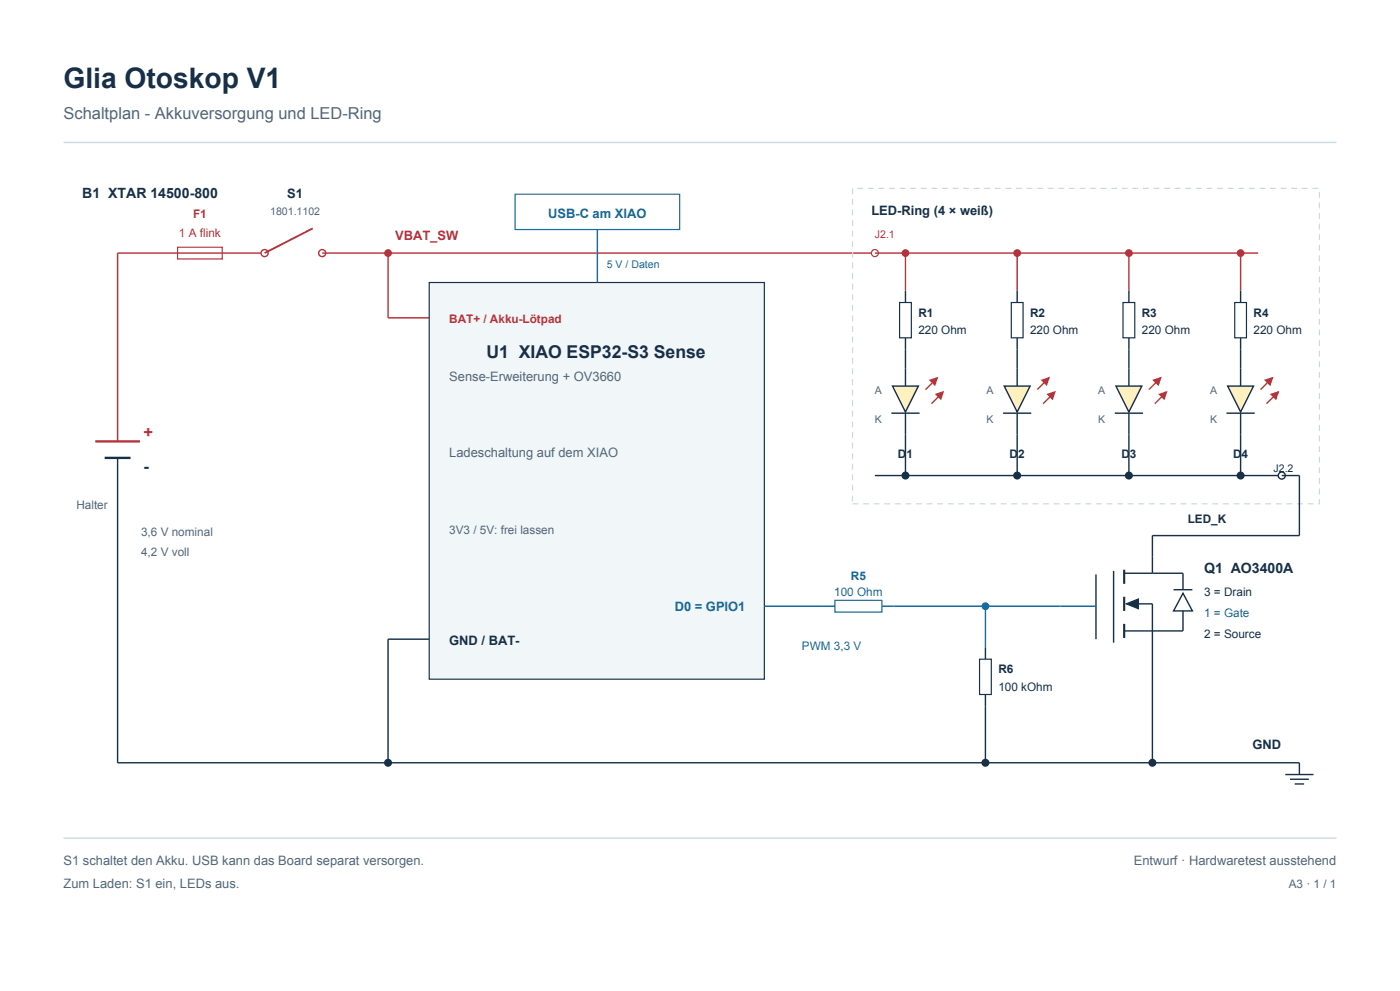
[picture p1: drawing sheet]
<svg xmlns="http://www.w3.org/2000/svg" width="420mm" height="297mm" viewBox="0 0 420 297" stroke-linecap="round" stroke-linejoin="round" font-family="sans-serif">
<path d="M19 42.7h381.9" fill="none" stroke="#cdd9e2" stroke-width=".42"/>
<path d="M53.3 75.8h-18v56.5" fill="none" stroke="#b6323c" stroke-width=".42"/>
<path d="M28.6 132.3h13.4" fill="none" stroke="#b6323c" stroke-width=".71" stroke-linecap="butt"/>
<path d="M31.4 137.2h7.8" fill="none" stroke="#173047" stroke-width=".71" stroke-linecap="butt"/>
<path d="M35.3 137.2v91.4" fill="none" stroke="#173047" stroke-width=".42"/>
<path d="M53.3 74.1h13.4v3.5h-13.4z" fill-rule="evenodd" fill="#fff" stroke="#b6323c" stroke-width=".35"/>
<path d="M53.3 75.8h26.1" fill="none" stroke="#b6323c" stroke-width=".42"/>
<g fill="#fff" stroke="#b6323c" stroke-width=".42">
<circle cx="79.4" cy="75.8" r="1.06"/>
<circle cx="96.7" cy="75.8" r="1.06"/>
</g>
<path d="M93.8 68.4l-14.4 7.4" fill="none" stroke="#b6323c" stroke-width=".56"/>
<path d="M96.7 75.8h165.8M116.4 75.8v19.4h12.4" fill="none" stroke="#b6323c" stroke-width=".42"/>
<circle cx="116.4" cy="75.8" r=".95" fill="#b6323c" stroke="#b6323c" stroke-width=".42"/>
<path d="M128.8 84.7h100.5v118.9h-100.5z" fill-rule="evenodd" fill="#f1f6f9" stroke="#173047" stroke-width=".35"/>
<path d="M128.8 191.6h-12.4v37" fill="none" stroke="#173047" stroke-width=".42"/>
<circle cx="116.4" cy="228.6" r=".99" fill="#173047" stroke="#173047" stroke-width=".42"/>
<path d="M154.5 58.2h49.4v10.6h-49.4z" fill-rule="evenodd" fill="#fff" stroke="#146b9a" stroke-width=".35"/>
<path d="M179.2 68.8v15.9" fill="none" stroke="#146b9a" stroke-width=".42"/>
<path d="M255.8 56.4h140v94.6h-140z" fill="none" stroke="#cdd9e2" stroke-width=".35" stroke-dasharray="1.8 1.4" stroke-linecap="butt"/>
<circle cx="262.5" cy="75.8" r="1.06" fill="#fff" stroke="#b6323c" stroke-width=".35"/>
<path d="M262.5 75.8h115M271.6 75.8v11.3" fill="none" stroke="#b6323c" stroke-width=".42"/>
<circle cx="271.6" cy="75.8" r=".95" fill="#b6323c" stroke="#b6323c" stroke-width=".42"/>
<path d="M271.6 87.1v3.6" fill="none" stroke="#173047" stroke-width=".42"/>
<path d="M269.9 90.7h3.5v10.5h-3.5z" fill-rule="evenodd" fill="#fff" stroke="#173047" stroke-width=".35"/>
<path d="M271.6 101.2v14.5" fill="none" stroke="#173047" stroke-width=".42"/>
<path d="M267.8 115.7h7.7l-3.9 7.8z" fill="#fff1bf" stroke="#173047" stroke-width=".42"/>
<path d="M305.2 87.1v3.6M267.4 123.8h8.5M271.6 123.8v18.7" fill="none" stroke="#173047" stroke-width=".42"/>
<path d="M281.2 113.2l-3.6 3.6M282.9 117.5l-3.5 3.5" fill="none" stroke="#9a6319" stroke-width=".42"/>
<g fill="#9a6319" stroke="#9a6319" stroke-width=".42">
<path d="M279 113.9l2.2-.7-.7 2.2z"/>
<path d="M280.8 118.2l2.1-.7-.7 2.1z"/>
</g>
<circle cx="271.6" cy="142.5" r=".99" fill="#173047" stroke="#173047" stroke-width=".42"/>
<circle cx="305.2" cy="75.8" r=".95" fill="#b6323c" stroke="#b6323c" stroke-width=".42"/>
<path d="M305.2 75.8v11.3" fill="none" stroke="#b6323c" stroke-width=".42"/>
<path d="M303.4 90.7h3.5v10.5h-3.5z" fill-rule="evenodd" fill="#fff" stroke="#173047" stroke-width=".35"/>
<path d="M305.2 101.2v14.5" fill="none" stroke="#173047" stroke-width=".42"/>
<path d="M301.3 115.7h7.7l-3.8 7.8z" fill="#fff1bf" stroke="#173047" stroke-width=".42"/>
<path d="M338.7 87.1v3.6M300.9 123.8h8.5M305.2 123.8v18.7" fill="none" stroke="#173047" stroke-width=".42"/>
<path d="M314.7 113.2l-3.6 3.6M316.4 117.5l-3.5 3.5" fill="none" stroke="#9a6319" stroke-width=".42"/>
<g fill="#9a6319" stroke="#9a6319" stroke-width=".42">
<path d="M312.6 113.9l2.1-.7-.7 2.2z"/>
<path d="M314.3 118.2l2.1-.7-.7 2.1z"/>
</g>
<circle cx="305.2" cy="142.5" r=".99" fill="#173047" stroke="#173047" stroke-width=".42"/>
<circle cx="338.7" cy="75.8" r=".95" fill="#b6323c" stroke="#b6323c" stroke-width=".42"/>
<path d="M338.7 75.8v11.3" fill="none" stroke="#b6323c" stroke-width=".42"/>
<path d="M336.9 90.7h3.5v10.5h-3.5z" fill-rule="evenodd" fill="#fff" stroke="#173047" stroke-width=".35"/>
<path d="M338.7 101.2v14.5" fill="none" stroke="#173047" stroke-width=".42"/>
<path d="M334.8 115.7h7.7l-3.8 7.8z" fill="#fff1bf" stroke="#173047" stroke-width=".42"/>
<path d="M372.2 87.1v3.6M334.4 123.8h8.5M338.7 123.8v18.7" fill="none" stroke="#173047" stroke-width=".42"/>
<path d="M348.2 113.2l-3.5 3.6M350 117.5l-3.6 3.5" fill="none" stroke="#9a6319" stroke-width=".42"/>
<g fill="#9a6319" stroke="#9a6319" stroke-width=".42">
<path d="M346.1 113.9l2.1-.7-.7 2.2z"/>
<path d="M347.8 118.2l2.2-.7-.8 2.1z"/>
</g>
<circle cx="338.7" cy="142.5" r=".99" fill="#173047" stroke="#173047" stroke-width=".42"/>
<circle cx="372.2" cy="75.8" r=".95" fill="#b6323c" stroke="#b6323c" stroke-width=".42"/>
<path d="M372.2 75.8v11.3" fill="none" stroke="#b6323c" stroke-width=".42"/>
<path d="M370.4 90.7h3.5v10.5h-3.5z" fill-rule="evenodd" fill="#fff" stroke="#173047" stroke-width=".35"/>
<path d="M372.2 101.2v14.5" fill="none" stroke="#173047" stroke-width=".42"/>
<path d="M368.3 115.7h7.8l-3.9 7.8z" fill="#fff1bf" stroke="#173047" stroke-width=".42"/>
<path d="M367.9 123.8h8.5M372.2 123.8v18.7M262.5 142.5h122" fill="none" stroke="#173047" stroke-width=".42"/>
<path d="M381.7 113.2l-3.5 3.6M383.5 117.5l-3.6 3.5" fill="none" stroke="#9a6319" stroke-width=".42"/>
<g fill="#9a6319" stroke="#9a6319" stroke-width=".42">
<path d="M379.6 113.9l2.1-.7-.7 2.2z"/>
<path d="M381.4 118.2l2.1-.7-.7 2.1z"/>
</g>
<circle cx="372.2" cy="142.5" r=".99" fill="#173047" stroke="#173047" stroke-width=".42"/>
<circle cx="384.5" cy="142.5" r="1.06" fill="#fff" stroke="#173047" stroke-width=".42"/>
<path d="M384.5 142.5h5.3v18h-44.1v11.3M328.8 172.2v19.4M334.1 171.1v21.5M337.3 171.8h17.6v4.9M352.1 176.7h5.6M354.9 177.8l2.8 5.3h-5.6zM341.5 181h4.2v47.6M354.9 183.1v6h-17.6" fill="none" stroke="#173047" stroke-width=".42"/>
<path d="M337.3 170.7v4.3M337.3 178.9v4.2M337.3 187v4.2" fill="none" stroke="#173047" stroke-width=".63" stroke-linecap="butt"/>
<path d="M229.3 181.7h21.2M318.2 181.7h10.6" fill="none" stroke="#146b9a" stroke-width=".42"/>
<path d="M338 181l3.5-1.4v2.8z" fill="#173047" stroke="#173047" stroke-width=".42"/>
<path d="M250.5 179.9h14.1v3.5h-14.1z" fill-rule="evenodd" fill="#fff" stroke="#146b9a" stroke-width=".35"/>
<path d="M264.6 181.7h53.6M295.6 181.7v12.3" fill="none" stroke="#146b9a" stroke-width=".42"/>
<circle cx="295.6" cy="181.7" r=".95" fill="#146b9a" stroke="#146b9a" stroke-width=".42"/>
<path d="M295.6 194v3.6" fill="none" stroke="#173047" stroke-width=".42"/>
<path d="M293.9 197.6h3.5v10.5h-3.5z" fill-rule="evenodd" fill="#fff" stroke="#173047" stroke-width=".35"/>
<path d="M295.6 208.1v20.5M35.3 228.6h354.5v3.5M385.6 232.1h8.5M387 233.5h5.6M388.4 234.9h2.8" fill="none" stroke="#173047" stroke-width=".42"/>
<g fill="#173047" stroke="#173047" stroke-width=".42">
<circle cx="295.6" cy="228.6" r=".99"/>
<circle cx="345.7" cy="228.6" r=".99"/>
</g>
<path d="M19 251.2h381.9" fill="none" stroke="#cdd9e2" stroke-width=".42"/>
<text font-size="8.5" fill="#173047" x="19" y="26.5">Glia Otoskop V1</text>
<text font-size="5.3" fill="#173047" x="145.9" y="107.2">U1 XIAO ESP32-S3 Sense</text>
<text font-size="4.9" fill="#526779" x="19" y="35.6">Schaltplan - Akkuversorgung und LED-Ring</text>
<text font-size="4.9" fill="#b6323c" x="43" y="131.2">+</text>
<text font-size="4.9" fill="#173047" x="43" y="141.5">-</text>
<g font-size="4.2" fill="#173047">
<text x="24.7" y="59.3">B1 XTAR 14500-800</text>
<text x="361.2" y="171.8">Q1 AO3400A</text>
</g>
<g font-size="3.9" fill="#173047">
<text x="86.2" y="59.3">S1</text>
<text x="261.4" y="64.6">LED-Ring (4 × weiß)</text>
<text x="134.8" y="193.3">GND / BAT-</text>
<text x="375.7" y="224.4">GND</text>
</g>
<g font-size="3.9" fill="#146b9a">
<text x="164.4" y="65.3">USB-C am XIAO</text>
<text x="202.4" y="183.1">D0 = GPIO1</text>
</g>
<text font-size="3.9" fill="#b6323c" x="118.5" y="72">VBAT_SW</text>
<g font-size="3.9" fill="#526779">
<text x="134.8" y="114.3">Sense-Erweiterung + OV3660</text>
<text x="134.8" y="136.9">Ladeschaltung auf dem XIAO</text>
<text x="19" y="259.3">S1 schaltet den Akku. USB kann das Board separat versorgen.</text>
<text x="340.1" y="259.3">Entwurf · Hardwaretest ausstehend</text>
<text x="19" y="266">Zum Laden: S1 ein, LEDs aus.</text>
</g>
<g font-size="3.5" fill="#b6323c">
<text x="57.9" y="65.3">F1</text>
<text x="53.7" y="70.9">1 A flink</text>
<text x="134.8" y="96.7">BAT+ / Akku-Lötpad</text>
</g>
<g font-size="3.5" fill="#173047">
<text x="275.5" y="94.9">R1</text>
<text x="309" y="94.9">R2</text>
<text x="342.5" y="94.9">R3</text>
<text x="376.1" y="94.9">R4</text>
<text x="275.5" y="100.2">220 Ohm</text>
<text x="309" y="100.2">220 Ohm</text>
<text x="342.5" y="100.2">220 Ohm</text>
<text x="376.1" y="100.2">220 Ohm</text>
<text x="269.4" y="137.2">D1</text>
<text x="302.9" y="137.2">D2</text>
<text x="336.4" y="137.2">D3</text>
<text x="369.9" y="137.2">D4</text>
<text x="356.3" y="156.6">LED_K</text>
<text x="361.2" y="178.5">3 = Drain</text>
<text x="361.2" y="191.2">2 = Source</text>
<text x="299.5" y="201.8">R6</text>
<text x="299.5" y="207.1">100 kOhm</text>
</g>
<g font-size="3.5" fill="#526779">
<text x="22.9" y="152.4">Halter</text>
<text x="42.3" y="160.5">3,6 V nominal</text>
<text x="134.8" y="160.2">3V3 / 5V: frei lassen</text>
<text x="42.3" y="166.5">4,2 V voll</text>
<text x="386.6" y="266">A3 · 1 / 1</text>
</g>
<g font-size="3.5" fill="#146b9a">
<text x="255.3" y="173.9">R5</text>
<text x="250.3" y="178.5">100 Ohm</text>
<text x="361.2" y="184.9">1 = Gate</text>
<text x="240.6" y="194.7">PWM 3,3 V</text>
</g>
<g font-size="3.2" fill="#526779">
<text x="81" y="64.6">1801.1102</text>
<text x="262.5" y="118.2">A</text>
<text x="296" y="118.2">A</text>
<text x="329.5" y="118.2">A</text>
<text x="363" y="118.2">A</text>
<text x="262.5" y="126.6">K</text>
<text x="296" y="126.6">K</text>
<text x="329.5" y="126.6">K</text>
<text x="363" y="126.6">K</text>
</g>
<text font-size="3.2" fill="#b6323c" x="262.5" y="71.3">J2.1</text>
<text font-size="3.2" fill="#146b9a" x="182" y="80.4">5 V / Daten</text>
<text font-size="3.2" fill="#173047" x="382.1" y="141.5">J2.2</text>
</svg>
